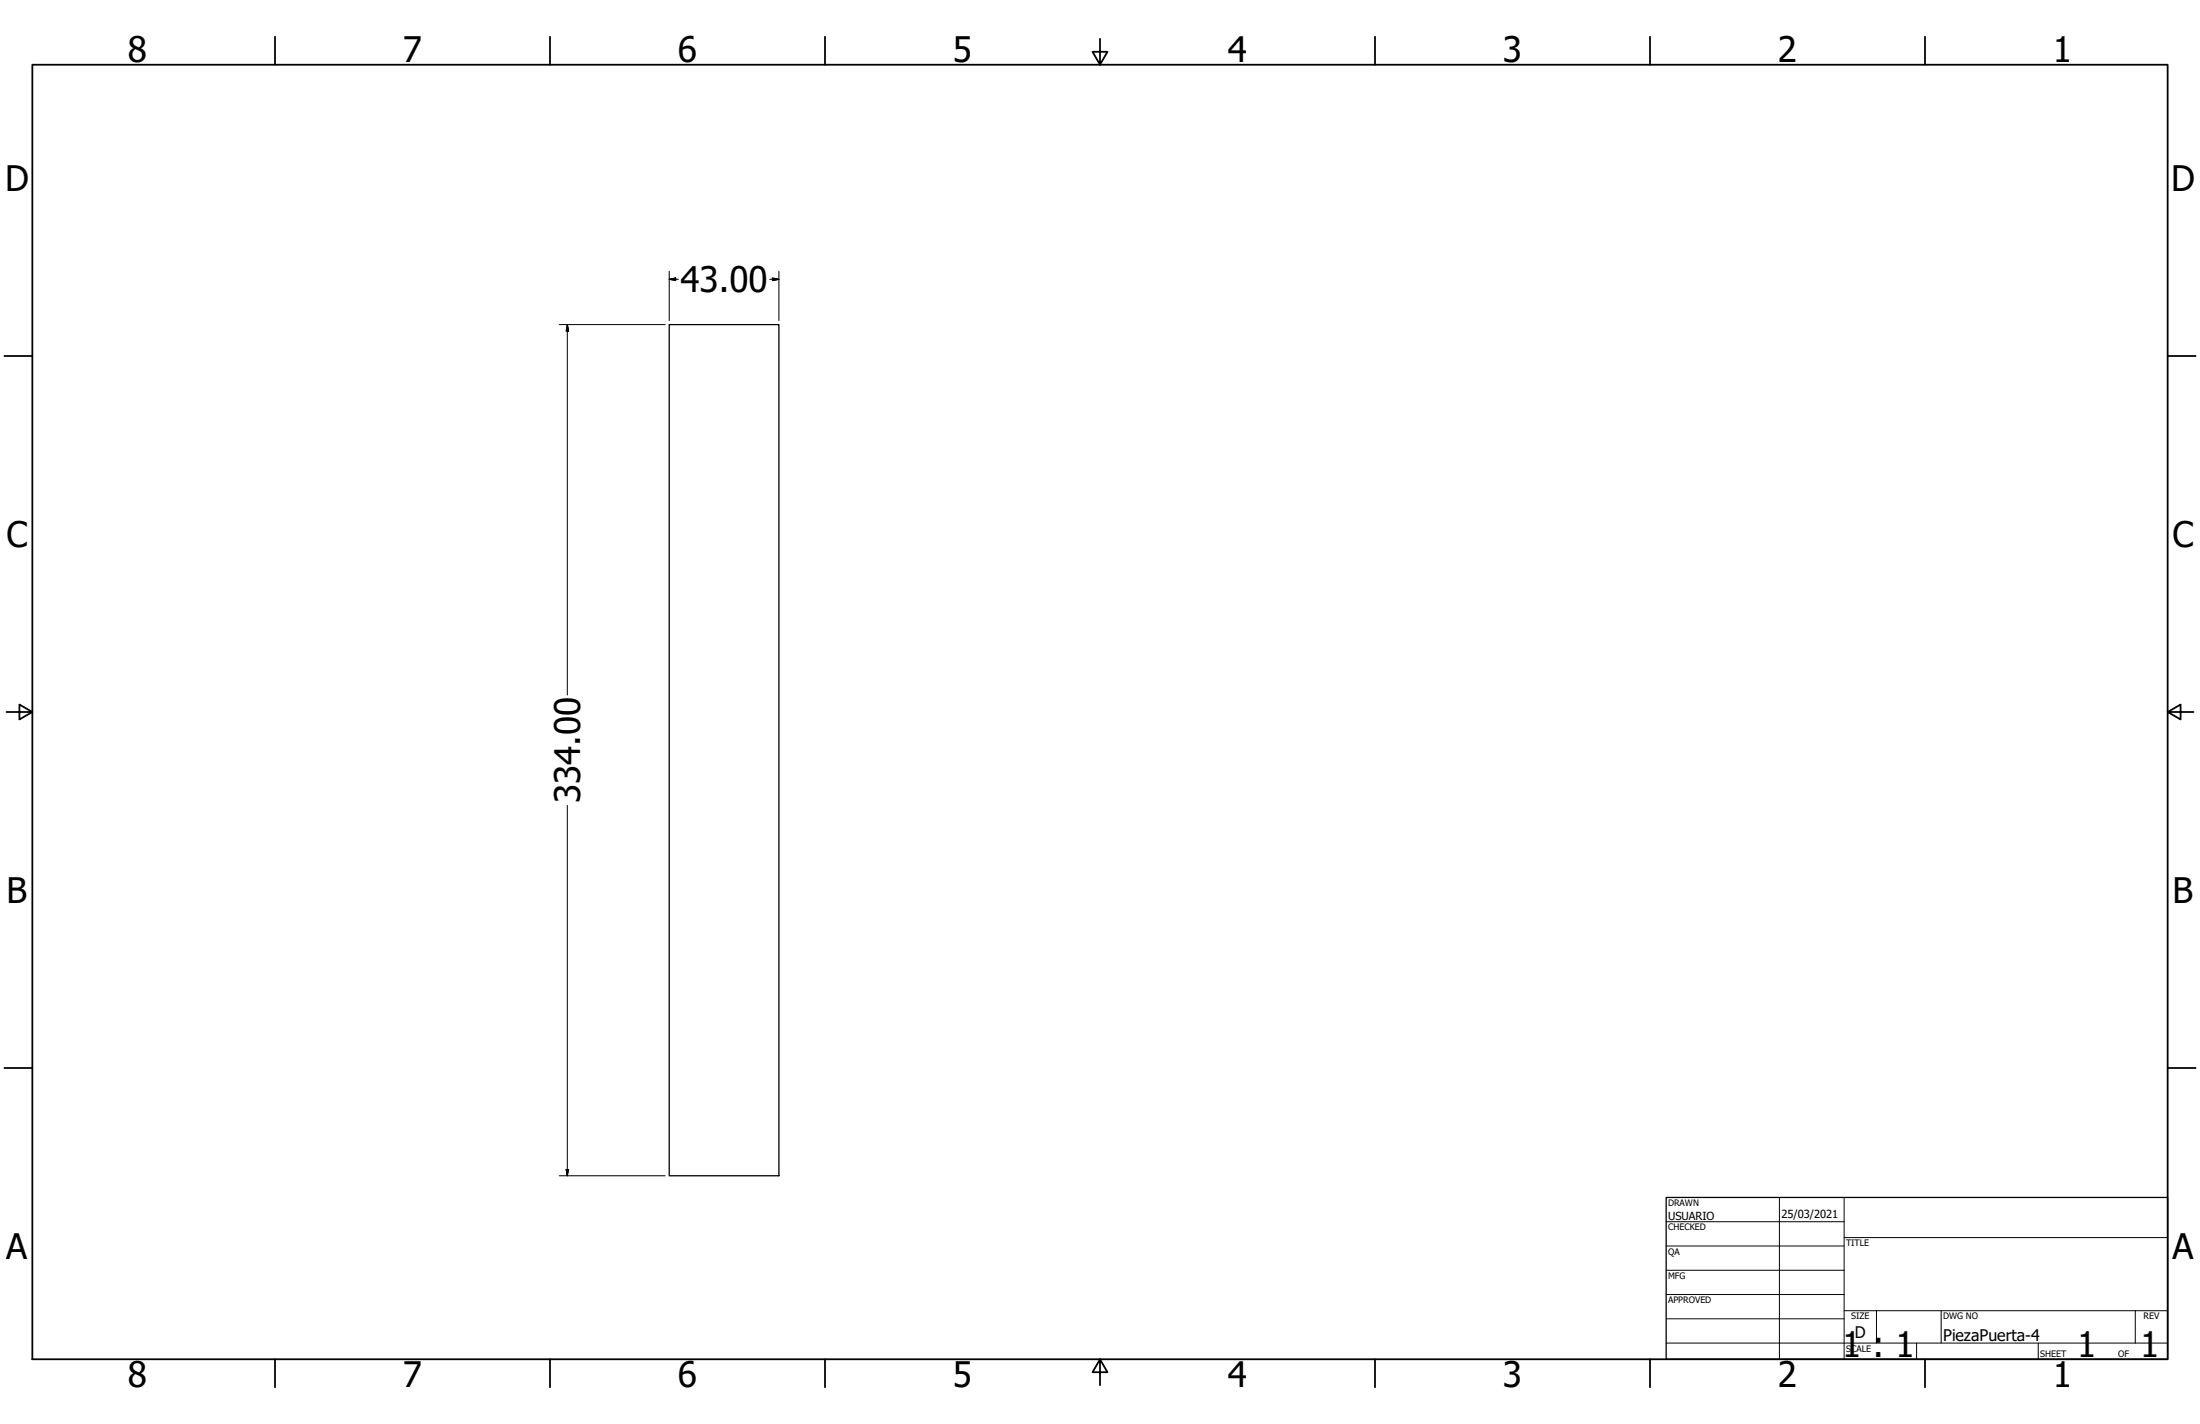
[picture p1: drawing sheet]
<svg xmlns="http://www.w3.org/2000/svg" width="864mm" height="559mm" viewBox="0 0 864 559" stroke-linecap="round" stroke-linejoin="round" font-family="sans-serif">
<!-- layer: Visible (ANSI) -->
<path d="M262.7 127.4h43.1v334h-43.1z" fill="none" stroke="#000" stroke-width=".51"/>
<!-- layer: Border (ANSI) -->
<g fill="none" stroke="#000" stroke-width=".7">
<path d="M107.9 14.4v11M215.9 14.4v11M323.8 14.4v11M431.8 15.2v10.2l-2.9-5.1h5.8l-2.9 5.1M539.8 14.4v11M647.7 14.4v11M755.6 14.4v11M12.7 25.4h838.2v508h-838.2zM1.7 139.7h11M850.9 139.7h11M2.5 279.4h10.2l-5.1-2.9v5.8l5.1-2.9M850.9 279.4l5.1 2.9v-5.8l-5.1 2.9h10.2"/>
<path d="M1.7 419.1h11M850.9 419.1h11M107.9 533.4v11M215.9 533.4v11M323.8 533.4v11M431.8 533.4l2.9 5.1h-5.8l2.9-5.1v10.2M539.8 533.4v11M647.7 533.4v11M755.6 533.4v11"/>
</g>
<!-- layer: Title (ANSI) -->
<g fill="none" stroke="#000" stroke-width=".39">
<path d="M654 479.4h69.9M698.5 469.9v63.5M723.9 469.9v63.5M654 488.9h69.9M654 498.5h69.9M723.9 485.6h127M654 508h69.9M654 517.5h69.9M723.9 514.3h127M736.6 514.3v12.7M762 514.3v12.7M838.2 514.3v12.7"/>
<path d="M654 527h196.9M752.3 527v6.4M800.1 527v6.4"/>
</g>
<path d="M654 469.9h196.9v63.5h-196.9z" fill="none" stroke="#000" stroke-width=".51"/>
<!-- layer: Dimension (ANSI) -->
<path d="M262.7 109.6l2.5-.5v1zM262.7 109.6h3.6M262.7 106.4v19.4M302.1 109.6h3.7M303.2 109.1l2.6 .5-2.6 .5zM305.8 106.4v19.4M219.5 127.4h41.6M222.7 127.4l.5 2.5h-1zM222.7 127.4v145.3M222.7 316v145.4M222.2 458.9h1l-.5 2.5zM219.5 461.4h41.6" fill="none" stroke="#000" stroke-width=".39"/>
<path d="M262.7 109.6l2.5-.5zM262.7 109.6l2.5-.5v1zM303.2 110.1l2.6-.5zM303.2 109.1l2.6 .5-2.6 .5zM222.7 127.4l.5 2.5zM222.7 127.4l.5 2.5h-1zM222.2 458.9l.5 2.5zM222.2 458.9h1l-.5 2.5z" fill="#000" stroke="#000" stroke-width=".39"/>
<g font-size="13.8">
<text x="50.2" y="24.4">8</text>
<text x="158.2" y="24.4">7</text>
<text x="266.1" y="24.4">6</text>
<text x="374.1" y="24.4">5</text>
<text x="482" y="24.4">4</text>
<text x="590" y="24.4">3</text>
<text x="697.9" y="24.4">2</text>
<text x="805.9" y="24.4">1</text>
<text x="2" y="74.9">D</text>
<text x="852.2" y="74.9">D</text>
<text x="267.1" y="114.6">43.00</text>
<text x="2.5" y="214.6">C</text>
<text x="852.8" y="214.6">C</text>
<text x="227.7" y="315.2" transform="rotate(-90 227.7 315.2)">334.00</text>
<text x="2.6" y="354.3">B</text>
<text x="852.9" y="354.3">B</text>
<text x="2.5" y="494">A</text>
<text x="852.7" y="494">A</text>
<text x="723.1" y="532.6">1 : 1</text>
<text x="815.4" y="532.6">1</text>
<text x="840.1" y="532.6">1</text>
<text x="50.2" y="544.4">8</text>
<text x="158.2" y="544.4">7</text>
<text x="266.1" y="544.4">6</text>
<text x="374.1" y="544.4">5</text>
<text x="482" y="544.4">4</text>
<text x="590" y="544.4">3</text>
<text x="697.9" y="544.4">2</text>
<text x="805.9" y="544.4">1</text>
</g>
<g font-size="6.3">
<text x="728.1" y="524.9">D</text>
<text x="762.8" y="526.2">PiezaPuerta-4</text>
</g>
<g font-size="4.4">
<text x="654.8" y="478.6">USUARIO</text>
<text x="699.3" y="478">25/03/2021</text>
</g>
<g font-size="3.5">
<text x="654.8" y="473.2">DRAWN</text>
<text x="654.8" y="482.8">CHECKED</text>
<text x="724.7" y="488.9">TITLE</text>
<text x="654.8" y="492.3">QA</text>
<text x="654.8" y="501.8">MFG</text>
<text x="654.8" y="511.4">APPROVED</text>
<text x="726.7" y="517.7">SIZE</text>
<text x="762.8" y="517.7">DWG NO</text>
<text x="841.4" y="517.7">REV</text>
<text x="724.7" y="530.4">SCALE</text>
<text x="800.9" y="532.6">SHEET</text>
<text x="831.5" y="532.6">OF</text>
</g>
</svg>
